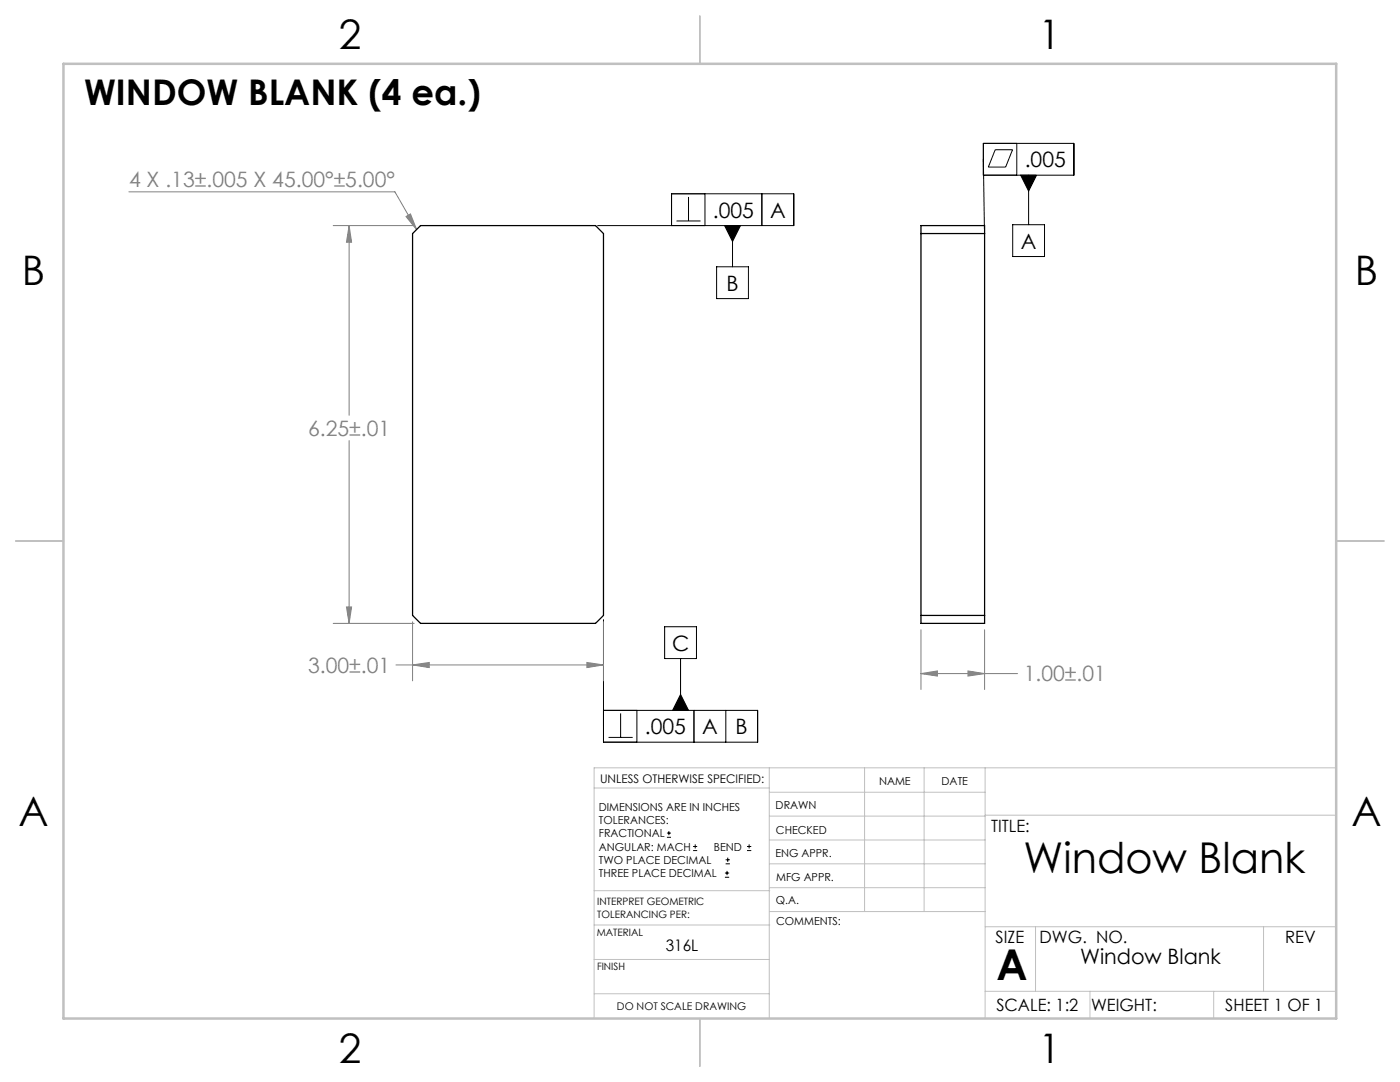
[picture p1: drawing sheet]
<svg xmlns="http://www.w3.org/2000/svg" width="279mm" height="216mm" viewBox="0 0 279 216" stroke-linecap="round" stroke-linejoin="round" font-family="sans-serif">
<g fill="none" stroke="#000" stroke-width=".2">
<path d="M137.4 39.3v4.8M140.7 38.7v6.3M152 38.7v6.3M196.3 28.6h18v6.4h-18zM196.3 31.8l.2 13.9M198.6 29.9h3.5l-1.4 3.4h-3.5zM202.9 28.6v6.4M203.7 35h3.2l-1.6 3.1zM205.3 35v9.8M119.3 45h39.1v-6.3h-24.4v6.3M135 44.1h4.8M143 53.2h6.4v6.4h-6.4z"/>
<path d="M144.6 45h3.2l-1.6 3.2zM146.2 45v8.2M202.1 44.8h6.4v6.4h-6.4zM120.4 123.6v24.5h30.8v-6.4h-30.8M132.6 125.1h6.4v6.3h-6.4zM135.8 138.6l1.6 3.1h-3.2zM135.8 131.4v10.3M121.5 147.1h4.8M123.9 142.3v4.8M127.1 141.7v6.4M138.5 141.7v6.4M144.9 141.7v6.4"/>
<path d="M133.1 167.1h.8M133.1 166.2h.8M133.5 165.8v.9M138.3 169.7h.8M138.3 168.9h.8M138.7 168.5v.8M144.7 175h.8M144.7 174.2h.8M144.8 172.4h.9M144.8 171.6h.9M145.1 173.8v.8M145.2 171.1v.9"/>
<path d="M149.1 169.7h.8M149.1 168.9h.8M149.5 168.5v.8"/>
</g>
<g fill="none" stroke="#808080" stroke-width=".2">
<path d="M25.7 38.3h53.1l4.3 7.5M66.5 45h16.2M69.7 45l.5 3.3h-1.1zM69.7 45v37.9M81 43.2l.9-.5 1.2 3.1zM69.7 87.9v36.5M66.5 124.4h16.2M69.1 121.1h1.1l-.5 3.3zM79 132.7h41.4M82.3 132.7l3.4-.5v1zM82.3 124.1v11.8M117.1 132.2l3.3 .5-3.3 .5z"/>
<path d="M120.4 124.1v11.8M183.8 134.4l3.3-.5v1zM183.8 125.7v11.9M183.8 134.4h19.3M193.2 133.9l3.3 .5-3.3 .5zM196.5 125.7v11.9"/>
</g>
<g fill="none" stroke="#c0c0c0" stroke-width=".2">
<path d="M118.6 157.2h34.9M153.5 153.2v50M153.5 158.1h43.1M172.5 153.2v28.7M184.4 153.2v28.7M196.6 153.2v50M266.7 153.2h-148.1v50M118.6 177.7h35M153.5 167.6h43.1M153.5 162.8h43.1M153.5 172.4h43.1M153.5 177.1h43.1"/>
<path d="M196.6 162.7h70.1M118.6 198.3h34.9M118.6 191.5h34.9M118.6 184.6h35M153.6 181.9h43M196.6 197.8h70.1M196.6 184.9h70.1M206.7 184.9v12.9M217.5 197.8v5.4M242.2 197.8v5.4M252.2 184.9v12.9"/>
</g>
<path d="M139.7 3.2v9.5M3.1 107.9h9.6M266.7 107.9h9.5M139.7 203.2v9.6" fill="none" stroke="#c0c0c0" stroke-width=".25"/>
<path d="M12.7 12.7h254v190.5h-254z" fill="none" stroke="#c0c0c0" stroke-width=".5"/>
<path d="M144.6 45l1.6 3.2 1.6-3.2zM135.8 138.6l1.6 3.1h-3.2zM203.7 35l1.6 3.1 1.6-3.1z" fill="#000"/>
<path d="M81 43.2l.9-.5 1.2 3.1zM117.1 132.2l3.3 .5-3.3 .5zM82.3 132.7l3.4-.5v1zM69.7 45l.5 3.3h-1.1zM69.1 121.1h1.1l-.5 3.3zM183.8 134.4l3.3-.5v1zM193.2 133.9l3.3 .5-3.3 .5z" fill="#808080"/>
<path d="M82.3 46.6l1.6-1.6h35l1.5 1.6v76.2l-1.5 1.6h-35l-1.6-1.6zM183.8 45h12.7v79.4h-12.7zM183.8 46.6h12.7M183.8 122.8h12.7" fill="none" stroke="#000" stroke-width=".25"/>
<g font-size="8.5">
<text x="204.3" y="174.2">Window Blank</text>
<text x="198.9" y="195.5">A</text>
</g>
<g font-size="8.1">
<text x="67.6" y="9.7">2</text>
<text x="207.3" y="9.7">1</text>
<text x="4.4" y="57">B</text>
<text x="270.4" y="57">B</text>
<text x="3.7" y="164.9">A</text>
<text x="269.7" y="164.9">A</text>
<text x="67.6" y="212.2">2</text>
<text x="207.3" y="212.2">1</text>
</g>
<text font-size="7.1" x="16.8" y="21">WINDOW BLANK (4 ea.)</text>
<g font-size="4.2">
<text x="204.5" y="33.4">.005</text>
<text x="142.3" y="43.4">.005</text>
<text x="153.7" y="43.4">A</text>
<text x="203.7" y="49.6">A</text>
<text x="145" y="58">B</text>
<text x="134.1" y="129.8">C</text>
<text x="128.7" y="146.5">.005</text>
<text x="140.1" y="146.5">A</text>
<text x="146.8" y="146.5">B</text>
<text x="215.6" y="192.4">Window Blank</text>
</g>
<g font-size="4.2" fill="#808080">
<text x="25.7" y="37.3">4 X .13±.005 X 45.00°±5.00°</text>
<text x="61.5" y="87">6.25±.01</text>
<text x="61.5" y="134.3">3.00±.01</text>
<text x="204.3" y="136">1.00±.01</text>
</g>
<g font-size="3.4">
<text x="197.8" y="166">TITLE:</text>
<text x="198.7" y="188.1">SIZE</text>
<text x="207.5" y="188.1">DWG. NO.</text>
<text x="256.5" y="188.2">REV</text>
<text x="198.8" y="201.7">SCALE: 1:2</text>
<text x="217.7" y="201.8">WEIGHT:</text>
<text x="244.5" y="201.7">SHEET 1 OF 1</text>
</g>
<text font-size="3.2" x="132.9" y="189.8">316L</text>
<text font-size="2.4" x="119.8" y="156.2">UNLESS OTHERWISE SPECIFIED:</text>
<g font-size="2.2">
<text x="119.5" y="161.8">DIMENSIONS ARE IN INCHES</text>
<text x="154.8" y="161.4">DRAWN</text>
<text x="175.4" y="156.6">NAME</text>
<text x="187.9" y="156.7">DATE</text>
<text x="119.5" y="164.4">TOLERANCES:</text>
<text x="119.5" y="167.1">FRACTIONAL</text>
<text x="154.9" y="166.3">CHECKED</text>
<text x="119.5" y="169.7">ANGULAR: MACH</text>
<text x="119.5" y="172.4">TWO PLACE DECIMAL</text>
<text x="142.5" y="169.7">BEND</text>
<text x="154.8" y="171">ENG APPR.</text>
<text x="119.5" y="175">THREE PLACE DECIMAL</text>
<text x="154.9" y="175.7">MFG APPR.</text>
<text x="154.9" y="180.4">Q.A.</text>
<text x="154.9" y="184.6">COMMENTS:</text>
</g>
<text font-size="2.1" x="123.1" y="201.6">DO NOT SCALE DRAWING</text>
<g font-size="2">
<text x="119.2" y="180.6">INTERPRET GEOMETRIC</text>
<text x="119.2" y="183.1">TOLERANCING PER:</text>
<text x="119.1" y="186.7">MATERIAL</text>
<text x="119.1" y="193.5">FINISH</text>
</g>
</svg>
